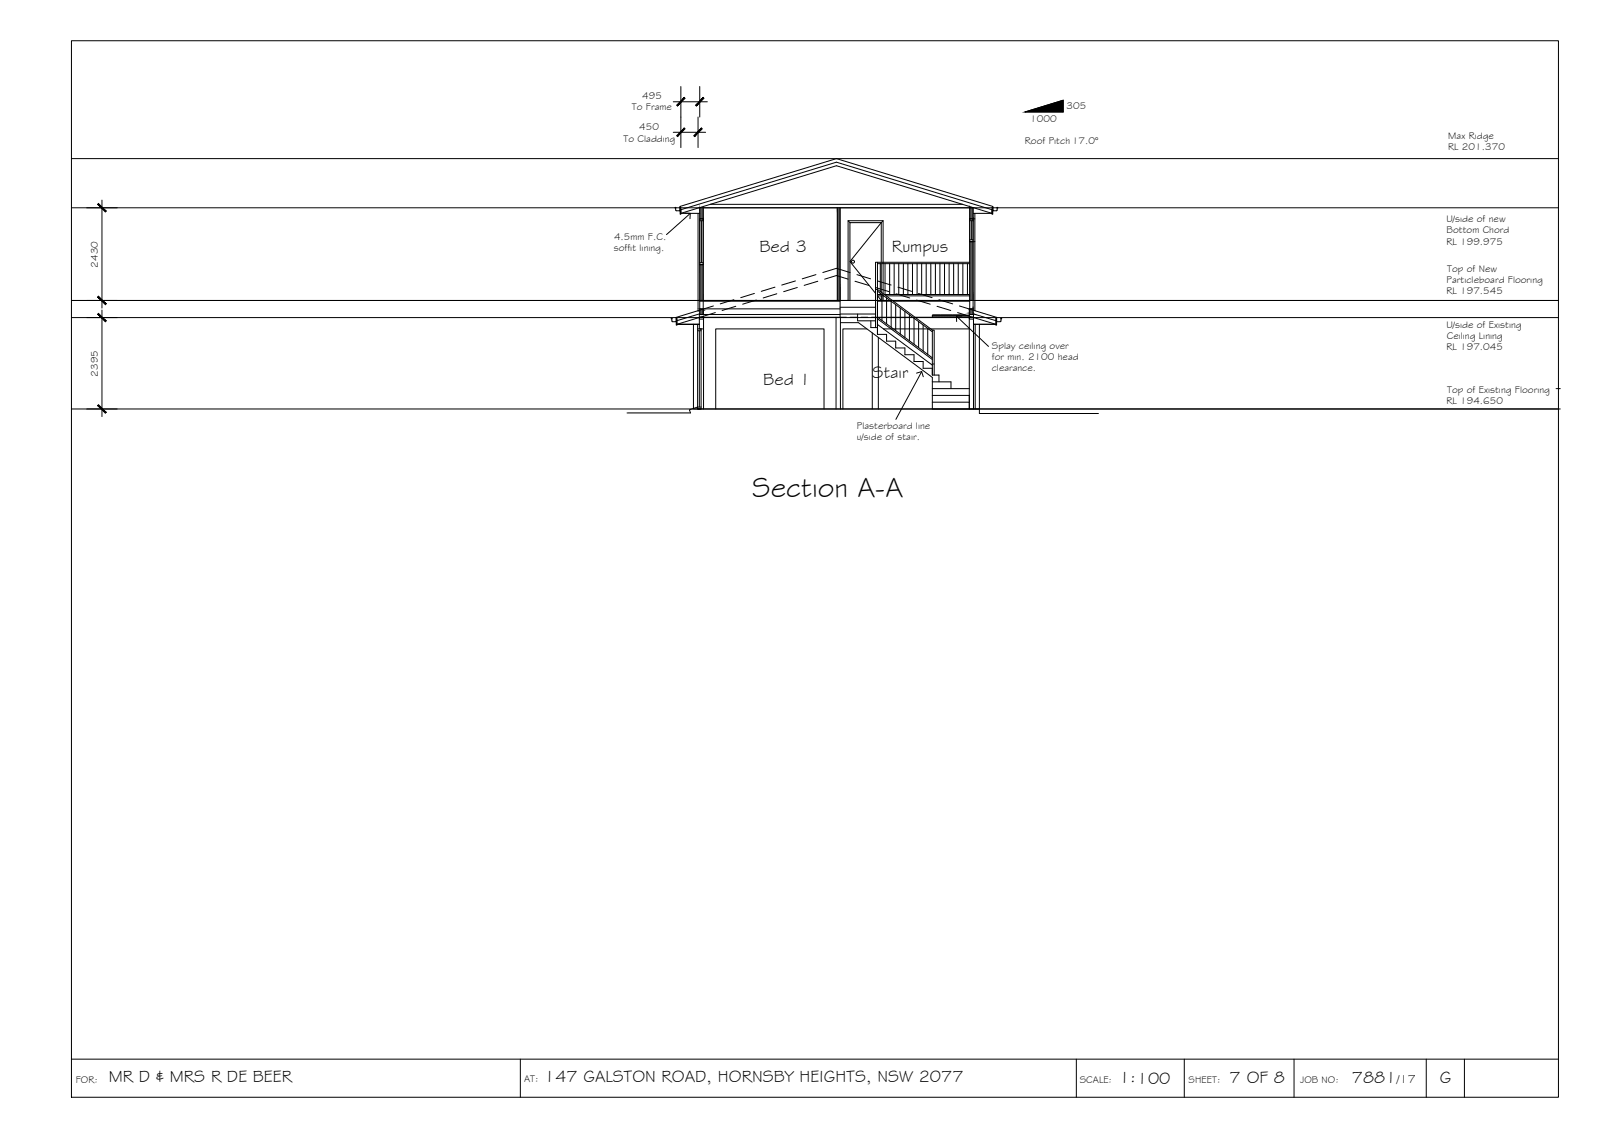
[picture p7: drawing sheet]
<svg xmlns="http://www.w3.org/2000/svg" width="420mm" height="297mm" viewBox="0 0 420 297" stroke-linecap="round" stroke-linejoin="round" font-family="sans-serif">
<!-- layer: MASK -->
<g fill="#fff" stroke="#fff" stroke-width=".26">
<path d="M222.4 57.9l9.2 .5v-.5zM222.4 57.9l9.2 .5h-9.2z"/>
<path d="M231.1 58.4l.5 20.4v-20.4zM231.1 58.4l.5 20.4h-.5z"/>
<path d="M222.4 58.4l.5 20.4v-20.4zM222.4 58.4l.5 20.4h-.5z"/>
<path d="M222.9 58.4l8.2 20.4v-20.4zM222.9 58.4l8.2 20.4h-8.2z"/>
</g>
<!-- layer: DOORS -->
<g fill="none" stroke="#000" stroke-width=".26">
<path d="M231.1 58.4l-8.2 10.2 6.7 8.3M230.1 77.5l1 1.3v-1.2M231.1 68.8v-10.4h-8.2v20.4M231.1 69.1v7.5M231.1 77.1v.1"/>
<circle cx="223.7" cy="68.6" r=".39"/>
</g>
<!-- layer: NEWWORK -->
<g fill="none" stroke="#000" stroke-width=".26">
<path d="M177.3 54.5l-.3-.1 .3 .8 1.1 .1v-.9v1.8h.2v-1.8l-.3-.3 41.1-12.5 41 12.5v.3h-.2v1.8h.2v-1.8v.9h.9M178.6 55v.9h4.9M178.6 55.9l40.8-12.5 40.8 12.5M178.6 55l40.8-12.5 40.8 12.5M183.4 54.5h71.8v26.5h-.9M183.5 54.4v28.1h.9v-1.5M183.5 57.4h.9M184.4 54.5v28M186.3 53.6h66.1M219.6 54.5v24.3M220.3 54.5v28.7M222.4 57.9l.5 .5"/>
<path d="M231.6 57.9l-.5 .5M254.3 54.5v28h.9v-2M254.3 57.4h1.4M255.2 54.4v.1M255.2 55.9h5M260.2 55v.9M261.4 54.5l.3-.1-.4 .9M183.5 79h36.8M183.5 69.4h.9M184.4 78.8h45.2M230.1 78.8h24.2M230.1 79h3.6"/>
<path d="M231.1 78.8h-8.7v-20.9h9.2v20.9M234.3 79h20M254.3 63.4h1.4M183.5 81h36.8M254.2 82.7h-9.7v.5M183 107.2h.9"/>
</g>
<!-- layer: HATCH -->
<g fill="#545454" stroke="#545454" stroke-width=".26">
<path d="M183.5 81h.9v.3z"/>
<path d="M183.5 81.6h.9v.7z"/>
<path d="M254.3 54.5l.9 2.9v-2.9zM254.3 54.5l.9 2.9h-.9z"/>
<path d="M254.3 63.4l.9 15.4v-15.4zM254.3 63.4l.9 15.4h-.9z"/>
<path d="M254.3 81h.9zM254.3 81h.9zM254.3 81l.9 .3v-.3zM254.3 81l.9 .3h-.9z"/>
<path d="M254.3 81.3l.9 .7v-.7zM254.3 81.3l.9 .7h-.9zM254.3 82l.9 .3v-.3zM254.3 82l.9 .3h-.9z"/>
<path d="M254.3 82.3l.9 .2v-.2zM254.3 82.3l.9 .2h-.9z"/>
<path d="M219.6 54.5l.7 24.3v-24.3zM219.6 54.5l.7 24.3h-.7z"/>
<path d="M183.5 54.5l.9 2.9v-2.9zM183.5 54.5l.9 2.9h-.9z"/>
<path d="M183.5 69.4l.9 9.4v-9.4zM183.5 69.4l.9 9.4h-.9z"/>
<path d="M183.5 81v.3h.9zM183.5 81.3h.9l-.9 .3zM183.5 81.6h.9v-.3z"/>
<path d="M183.5 81.6v.7h.9zM183.5 82.3h.9zM183.5 82.3h.9z"/>
<path d="M183.5 82.3l.9 .2v-.2zM183.5 82.3l.9 .2h-.9z"/>
</g>
<!-- layer: BORDER -->
<path d="M18.7 10.7h390v277h-390zM18.7 277.7h390M136.5 277.7v10M282.3 277.7v10M310.6 277.7v10M339.4 277.7v10M374.1 277.7v10M384.1 277.7v10" fill="none" stroke="#000" stroke-width=".26"/>
<!-- layer: CEILING-FLOOR LINES -->
<path d="M18.7 54.5h390M18.7 41.6h390M18.7 78.8h390M18.7 83.3h390M18.7 107.2h390" fill="none" stroke="#000" stroke-width=".26"/>
<!-- layer: TEXT -->
<path d="M268.8 29.4l10-3.1v3.1z" fill="#000" stroke="#000" stroke-width=".26"/>
<path d="M268.8 29.4l10-3.1v3.1z" fill="none" stroke="#000" stroke-width=".26"/>
<!-- layer: DIMENSION -->
<path d="M176.6 26.7h8.9M176.6 34.7h8.5M178.6 22.7v16M183.1 30.7v8M183.5 22.7v8M22.7 54.5h8M26.7 52.5v28.3M22.7 78.8h8M22.7 83.3h8M26.7 81.3v27.9M22.7 107.2h8" fill="none" stroke="#000" stroke-width=".26"/>
<!-- layer: 0 -->
<g fill="#000" stroke="#000" stroke-width=".26">
<path d="M179.5 25.6l-1.8 2.2 2-2zM179.5 25.6l-1.8 2.2-.2-.2z"/>
<path d="M179.5 33.6l-1.8 2.2 2-2zM179.5 33.6l-1.8 2.2-.2-.2z"/>
<path d="M184 33.6l-2 2 .2 .2zM184 33.6l.2 .2-2 2z"/>
<path d="M184.4 25.6l-2 2 .2 .2zM184.4 25.6l.2 .2-2 2z"/>
<path d="M25.6 53.6l2 2 .2-.2zM25.6 53.6l.2-.2 2 2z"/>
<path d="M25.6 77.9l2.2 1.8-2-2zM25.6 77.9l2.2 1.8-.2 .2z"/>
<path d="M25.6 82.4l2 2 .2-.2zM25.6 82.4l.2-.2 2 2z"/>
<path d="M25.6 106.3l2.2 1.8-2-2zM25.6 106.3l2.2 1.8-.2 .2z"/>
</g>
<!-- layer: EXISTING -->
<g fill="none" stroke="#000" stroke-width=".26">
<path d="M192.5 78.6l-3.6 1.1M197.9 76.9l-3.6 1.1M198.4 78.7l-3.6 1M203.2 75.3l-3.5 1.1M203.7 77l-3.5 1.1M208.6 73.7l-3.6 1M209.1 75.4l-3.6 1.1M214 72l-3.6 1.1M214.5 73.7l-3.6 1.1M215.8 71.5l3.6-1.1 3.6 1.1M216.3 73.2l3.1-1 3 1M224.2 73.7l3.6 1.1"/>
<path d="M224.8 72l3.5 1.1M229.6 75.4l3.6 1.1M230.1 73.7l3.6 1M235 77l3.6 1.1M235.5 75.3l3.6 1.1M240.4 78.7l3.6 1M240.9 76.9l3.6 1.1M246.3 78.6l3.6 1.1M177.4 83.5h.2v1.8h-.2zM181.9 85v22.1M183 86.2h.9v21h-.9zM183 86.7h.9"/>
<path d="M183 85v1.2M183.4 85h-5.8h5.8M183.4 83.2h1.1v.5h-1.1zM183.4 83.2h38.6M183.4 86.7v20M183.5 82.3l-5.9 1.8M184.5 82.9v24.3M187.1 80.2l-9.8 3 .1 1.1h-1.1l-.3-.8h.3M187.6 82l-10 3M193 80.3l-3.6 1.1M219.3 83.2v24M220.3 82.5h-36.9v3.7h1.1"/>
<path d="M220.4 83.2v24M222.9 83.2h1.9M225.7 83.2h1.9M227.3 86.2h-6.2v21M228.5 83.2h10.9M228.8 87.3v19.9M230.4 88.5v18.7M231.7 86.2h22.5M240 83.2h15.3M245.8 80.3l3.6 1.1M251.1 82l10.1 3h-5.9M251.6 80.2l9.8 3v1.1h1.1v-.6l.2-.2h-.3"/>
<path d="M254.2 83.2h1.1v.5h-1.1zM255.2 82.3l6 1.8M255.8 85v22.2M256.9 85v23.4M261.2 83.5h.2v1.8h-.2zM181.9 107.2h75M183.9 106.7h-.9l-2.2 .7 .3 .9M187.7 107.2v-21h28.4v21M254.2 107.2v-24.7h1.1v24.7"/>
</g>
<!-- layer: HATCH -->
<g fill="none" stroke="#545454" stroke-width=".26">
<path d="M244.6 82.9h.1M244.7 82.7h.1M244.7 83h.1M244.8 82.9h.1M244.8 82.7h.1M244.8 83h.1M244.9 82.9h.1M245 82.7h.1M245 83h.1M245.1 82.9h.1M245.2 82.7h.1M245.2 83h.1"/>
<path d="M245.2 82.9h.1M245.3 82.7h.1M245.3 83h.1M245.4 82.9h.1M245.5 82.7h.1M245.5 83h.1M245.5 82.9h.1M245.6 82.7h.1M245.6 83h.1M245.7 82.9h.1M245.8 82.7h.1M245.8 83h.1"/>
<path d="M245.9 82.9h.1M245.9 82.7h.1M245.9 83h.1M246 82.9h.1M246.1 82.7h.1M246.1 83h.1M246.2 82.9h.1M246.3 82.7h.1M246.3 83h.1M246.3 82.9h.1M246.4 82.7h.1M246.4 83h.1"/>
<path d="M246.5 82.9h.1M246.6 82.7h.1M246.6 83h.1M246.7 82.9h.1M246.7 82.7h.1M246.7 83h.1M246.8 82.9h.1M246.9 82.7h.1M246.9 83h.1M247 82.9h.1M247.1 82.7h.1M247.1 83h.1"/>
<path d="M247.1 82.9h.1M247.2 82.7h.1M247.2 83h.1M247.3 82.9h.1M247.4 82.7h.1M247.4 83h.1M247.4 82.9h.1M247.5 82.7h.1M247.5 83h.1M247.6 82.9h.1M247.7 82.7h.1M247.7 83h.1"/>
<path d="M247.8 82.9h.1M247.8 82.7h.1M247.8 83h.1M247.9 82.9h.1M248 82.7h.1M248 83h.1M248.1 82.9h.1M248.2 82.7h.1M248.2 83h.1M248.2 82.9h.1M248.3 82.7h.1M248.3 83h.1"/>
<path d="M248.4 82.9h.1M248.5 82.7h.1M248.5 83h.1M248.6 82.9h.1M248.7 82.7h.1M248.7 83h.1M248.7 82.9h.1M248.8 82.7h.1M248.8 83h.1M248.9 82.9h.1M249 82.7h.1M249 83h.1"/>
<path d="M249 82.9h.1M249.1 82.7h.1M249.1 83h.1M249.2 82.9h.1M249.3 82.7h.1M249.3 83h.1M249.4 82.9h.1M249.4 82.7h.1M249.4 83h.1M249.5 82.9h.1M249.6 82.7h.1M249.6 83h.1"/>
<path d="M249.7 82.9h.1M249.8 82.7h.1M249.8 83h.1M249.8 82.9h.1M249.9 82.7h.1M249.9 83h.1M250 82.9h.1M250.1 82.7h.1M250.1 83h.1M250.2 82.9h.1M250.2 82.7h.1M250.2 83h.1"/>
<path d="M250.3 82.9h.1M250.4 82.7h.1M250.4 83h.1M250.5 82.9h.1M250.6 82.7h.1M250.6 83h.1M250.6 82.9h.1M250.7 82.7h.1M250.7 83h.1M250.8 82.9h.1M250.9 82.7h.1M250.9 83h.1"/>
<path d="M250.9 82.9h.1M251 82.7h.1M251 83h.1M251.1 82.9h.1M251.2 82.7h.1M251.2 83h.1M251.3 82.9h.1M251.3 82.7h.1M251.3 83h.1M251.4 82.9h.1M251.5 82.7h.1M251.5 83h.1"/>
<path d="M251.6 82.9h.1M251.7 82.7h.1M251.7 83h.1M251.7 82.9h.1M251.8 82.7h.1M251.8 83h.1M251.9 82.9h.1M252 82.7h.1M252 83h.1M252.1 82.9h.1M252.1 82.7h.1M252.1 83h.1"/>
<path d="M252.2 82.9h.1M252.3 82.7h.1M252.3 83h.1M252.4 82.9h.1M252.5 82.7h.1M252.5 83h.1M252.5 82.9h.1M252.6 82.7h.1M252.6 83h.1M252.7 82.9h.1M252.8 82.7h.1M252.8 83h.1"/>
<path d="M252.8 82.9h.1M252.9 82.7h.1M252.9 83h.1M253 82.9h.1M253.1 82.7h.1M253.1 83h.1M253.2 82.9h.1M253.2 83h.1M253.3 82.9h.1M253.4 83h.1M253.5 82.9h.1M253.6 83h.1"/>
<path d="M253.6 82.9h.1M253.7 83h.1M253.8 82.9h.1M253.9 83h.1M254 82.9h.1M254 83h.1M254.1 82.9h.1M254.2 83h.1"/>
</g>
<!-- layer: GRDLEV -->
<path d="M164.5 108.3h16.6M256.9 108.4h31.2" fill="none" stroke="#000" stroke-width=".26"/>
<!-- layer: STAIRS -->
<g fill="none" stroke="#000" stroke-width=".26">
<path d="M229.6 75.9h.5l14.4 10.6h.5v11.8M230.1 77v10.7v-1.8M230.1 77.6h1.7M230.1 77.2h1.2v6.8M230.1 69.1h24.2M230.1 68.8v17.1M230.1 76.3l14.4 10.7M230.9 69.1v7.3M230.9 76.9v.3M231.9 77.2h22.4M232.1 69.1v8.1M232.4 77.6h21.9"/>
<path d="M232.5 78.1v6.8M233.3 69.1v8.1M233.7 79v6.8M234.5 69.1v8.1M234.9 79.9v6.8M235.7 69.1v8.1M236.9 69.1v8.1M238.1 69.1v8.1M239.3 69.1v8.1M240.5 69.1v8.1M241.7 69.1v8.1M242.9 69.1v8.1"/>
<path d="M244.1 69.1v8.1M245.3 69.1v8.1M246.5 69.1v8.1M247.7 69.1v8.1M248.9 69.1v8.1M250.1 69.1v8.1M251.3 69.1v8.1M252.5 69.1v8.1M253.7 69.1v8.1M254.3 68.8h-24.7v17.1M220.3 80.6h9.3M220.4 84.6h4.8l19.3 14.3v8.3h164.7"/>
<path d="M220.4 82.3h9.2M224.9 82.3v1.8h4.7M228.4 84.1v1.8h1.7M230.1 87.7h2.4v1.7h2.4v1.8h2.4v1.8h2.4v1.8h2.4v1.8h2.4M230.1 85.1l14.4 10.6M230.1 83.6l14.4 10.6M230.1 83.1l14.4 10.7M236.1 80.8v6.8M237.3 81.7v6.8M238.5 82.5v6.9M239.7 83.4v6.8M240.9 84.3v6.8"/>
<path d="M242.1 85.2v6.8M243.3 86.1v6.8M244.5 95.4h.5M244.5 86.5v11.8h1.8v1.8M254.2 81v1.5M244.5 103.7h9.7v3.5M244.5 105.4h9.7M244.5 101.9h9.7M244.5 100.1h4.9v1.8M408.1 101.9h1.1"/>
</g>
<!-- layer: INSULCLAD -->
<path d="M183.1 55.9v25.6M255.7 55.9v25.6" fill="none" stroke="#000" stroke-width=".26"/>
<!-- layer: WINDOWS -->
<path d="M183.5 57.4h.9v12h-.9zM183.5 57.9h.9M184 57.9v11M254.3 57.4h.9v6h-.9zM254.3 57.9h.9M254.8 57.9v5M183.5 68.9h.9M254.3 62.9h.9" fill="none" stroke="#000" stroke-width=".26"/>
<!-- layer: 0 -->
<path d="M179.6 55.9h1.4v1.4M181 55.9l-6.2 5.6M240.4 97.8l1.3-.4 .5 1.4M241.7 97.4l-6.7 12.6M250.9 82.9l8.4 7.9M252.3 82.8l-1.4 .1v1.4" fill="none" stroke="#000" stroke-width=".26"/>
<text font-size="7.5" x="197.3" y="130.2">Section A-A</text>
<g font-size="4.5">
<text x="199.2" y="66.1">Bed 3</text>
<text x="233.9" y="66.1">Rumpus</text>
<text x="200.2" y="100.8">Bed 1</text>
<text x="228.9" y="99.1">Stair</text>
<text x="28.5" y="283.8">MR D &amp; MRS R DE BEER</text>
<text x="142.7" y="283.7">147 GALSTON ROAD, HORNSBY HEIGHTS, NSW 2077</text>
<text x="293.5" y="284">1:100</text>
<text x="322.4" y="284">7 OF 8</text>
<text x="354.5" y="283.9">7881</text>
<text x="377.7" y="283.9">G</text>
</g>
<text font-size="3.2" x="366.4" y="283.9">/17</text>
<g font-size="2.6">
<text x="165.7" y="28.9">To Frame</text>
<text x="168.4" y="26">495</text>
<text x="279.7" y="28.7">305</text>
<text x="167.7" y="34.2">450</text>
<text x="270.2" y="31.9">1000</text>
<text x="163.5" y="37.1">To Cladding</text>
<text x="268.8" y="37.7">Roof Pitch 17.0°</text>
<text x="379.8" y="39.3">RL 201.370</text>
<text x="379.8" y="36.3">Max Ridge</text>
<text x="379.3" y="58.3">U/side of new</text>
<text x="161" y="65.9">soffit lining.</text>
<text x="161" y="63">4.5mm F.C.</text>
<text x="379.3" y="64.1">RL 199.975</text>
<text x="379.4" y="61.2">Bottom Chord</text>
<text x="25.6" y="70.2" transform="rotate(-90 25.6 70.2)">2430</text>
<text x="379.5" y="71.4">Top of New</text>
<text x="379.3" y="77.2">RL 197.545</text>
<text x="379.4" y="74.3">Particleboard Flooring</text>
<text x="379.3" y="85.9">U/side of Existing</text>
<text x="379.4" y="88.9">Ceiling Lining</text>
<text x="260.1" y="91.5">Splay ceiling over</text>
<text x="260.2" y="94.4">for min. 2100 head</text>
<text x="379.3" y="91.8">RL 197.045</text>
<text x="25.7" y="98.7" transform="rotate(-90 25.7 98.7)">2395</text>
<text x="260.1" y="97.3">clearance.</text>
<text x="379.3" y="105.8">RL 194.650</text>
<text x="379.5" y="102.9">Top of Existing Flooring</text>
<text x="224.8" y="112.5">Plasterboard line</text>
<text x="224.8" y="115.5">u/side of stair.</text>
<text x="19.9" y="283.9">FOR:</text>
<text x="137.5" y="283.7">AT:</text>
<text x="283.2" y="284">SCALE:</text>
<text x="311.7" y="284">SHEET:</text>
<text x="341" y="284">JOB NO:</text>
</g>
</svg>
